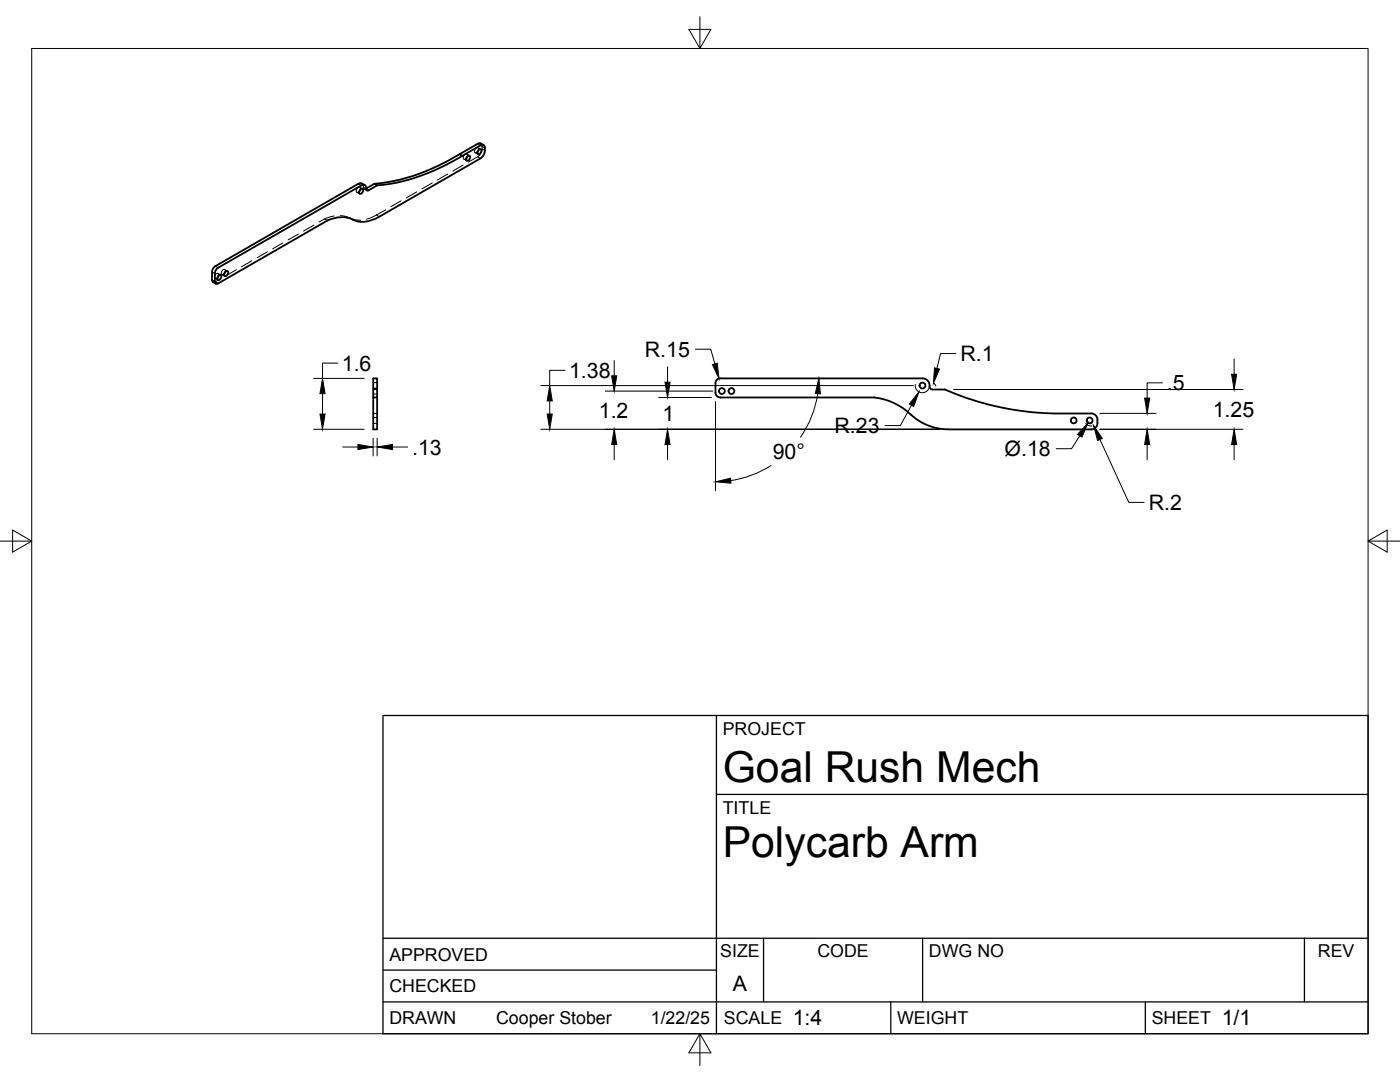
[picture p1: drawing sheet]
<svg xmlns="http://www.w3.org/2000/svg" width="279mm" height="216mm" viewBox="0 0 279 216" stroke-linecap="round" stroke-linejoin="round" font-family="sans-serif">
<!-- layer: Visible -->
<g fill="none" stroke="#000" stroke-width=".36">
<path d="M71.9 37.9l-.2 .2M71.9 37.9l.2-.2h.3a.64 .64 0 0 1-.7 .9zM72.8 36.9l-.8-.3-.5 .1-28.5 16.4a1.45 1.45 0 0 0-.7 1.2v1.7l.8 .6M73.5 38h-.3l-.1-.3a.63 .63 0 0 0-.3-.7 .63 .63 0 0 0-.7 0l-28.6 16.4M74.7 36.7l-1.6 .9M75.3 37l-1.8 1M91.7 30.8l.6 .3a39.6 39.6 0 0 1-17 5.9M93.2 31.3l-.1 .2M93.2 31.3l.2-.2h.4a.64 .64 0 0 1-.7 .9zM95.3 28.7l-3.6 2.1a38.6 38.6 0 0 1-17 5.9M95.3 28.7l.5-.1 .7 .4M95.5 30l-.2 .3"/>
<path d="M95.5 30l.2-.2h.3a.64 .64 0 0 1-.7 .9zM95.9 29l-3.6 2.1M95.9 29l.6-.1a2 2 0 0 1-.6 2.7l-20.2 11.6a5.5 5.5 0 0 1-5.3 .6M42.9 56.2l.2 .4h.5M42.9 54.6v1.6M43.5 53.4a1.49 1.49 0 0 0-.6 1.2M43.6 55.1l.2-.2h.3a.64 .64 0 0 1-.7 .9zM43.6 55.1l-.2 .2M44.9 54.3l-.1 .3M44.9 54.3l.2-.2 .4 .1a.64 .64 0 0 1-.7 .8zM70.4 43.8a5.9 5.9 0 0 0-5 .2l-21.9 12.6M74.5 79.3h.8v-3.8h-.8v10.2h.8v-6.4"/>
<path d="M142.8 78.3a.96 .96 0 0 0 1 1h30.7a12.6 12.6 0 0 1 7.3 3.4M188.5 77.7h-2.3l-.6-.3a1.6 1.6 0 0 0-1.5-1.9h-40.4a.93 .93 0 0 0-.9 .9v2M188.5 77.7h.2M188.7 77.8a57.7 57.7 0 0 0 24 4.7h5M217.8 82.5a1.42 1.42 0 0 1 1.2 1.9 1.24 1.24 0 0 1-1.2 1.3h-28.6a11 11 0 0 1-7.4-3"/>
<circle cx="144.1" cy="78" r=".58"/>
<circle cx="146" cy="78" r=".58"/>
<circle cx="184.1" cy="76.9" r=".58"/>
<circle cx="214.3" cy="83.9" r=".58"/>
<circle cx="217.5" cy="83.9" r=".58"/>
</g>
<!-- layer: Hidden -->
<g fill="none" stroke="#000" stroke-width=".2">
<path d="M71.2 38.4l.6 .3M71.8 37.4l.6 .3M71.9 37.9v-.1a.35 .35 0 0 0-.3-.5 .35 .35 0 0 0-.4 .4l-.1 .3a.32 .32 0 0 0 .2 .4 .32 .32 0 0 0 .4-.2M72.2 36.6l.3 .4a.53 .53 0 0 0 .3 .7l.3-.1M72.6 37.7l.6 .3M83.2 38.3l-2.1 1.2M86.3 36.5l-2.1 1.2M89.3 34.7l-2 1.2M92.4 32.9l-2 1.2M92.6 31.8l.5 .3M93.2 30.8l.5 .3M93.2 31.3l.1-.1a.35 .35 0 0 0-.3-.5 .35 .35 0 0 0-.4 .4l-.1 .3a.32 .32 0 0 0 .2 .4 .32 .32 0 0 0 .4-.2"/>
<path d="M94.8 30.5l.6 .3M95.4 29.5l.6 .3M95.5 30v-.1a.35 .35 0 0 0-.3-.5 .35 .35 0 0 0-.4 .4l-.1 .2a.32 .32 0 0 0 .2 .5 .32 .32 0 0 0 .4-.3M95.9 28.6l.2 .2a2.12 2.12 0 0 1-.8 2.5l-1.8 1M42.9 55.6l.6 .3M43.5 54.5l.6 .4M43.6 55.1v-.1a.33 .33 0 0 0-.2-.5 .33 .33 0 0 0-.4 .3l-.2 .3a.32 .32 0 0 0 .2 .5 .32 .32 0 0 0 .4-.2M44.1 55.6l-1.2 .7h-.4M44.3 54.8l.5 .3M44.9 53.8l.5 .3M44.9 54.3l.1-.1a.36 .36 0 0 0-.3-.5 .36 .36 0 0 0-.4 .4l-.1 .4a.31 .31 0 0 0 .2 .3 .31 .31 0 0 0 .4-.2M47.2 53.8l-2.1 1.2"/>
<path d="M50.3 52l-2.1 1.2M53.4 50.2l-2.1 1.2M56.5 48.5l-2.1 1.2M59.6 46.7l-2.1 1.2M62.7 44.9l-2.1 1.2M64.8 43.7l.5 .3M66.7 43.1a7.6 7.6 0 0 0-3 1.2M67.9 43l.8 .1 2.2 .8h1.1M77 41.9l-2.5 1.3-1.3 .6M80.1 40.1l-2.1 1.2M74.5 77.7h.8M74.5 77.5h.8"/>
<path d="M74.5 78.6h.8M74.5 76.3h.8M74.5 82.5h.8M74.5 83.3h.8M74.5 84.5h.8"/>
</g>
<!-- layer: Hidden Narrow -->
<path d="M72.5 37.4l.6 .3h-.1M95.3 31.3l.6 .3M96.2 29.2l.6 .3M96.2 29.7l.6 .4M43 56.2l.5 .4M69.9 43.5l.5 .3M75.1 42.9l.6 .3" fill="none" stroke="#000" stroke-width=".2"/>
<!-- layer: Visible Narrow -->
<path d="M71.5 36.7l.6 .3M73.1 37.7l.4 .3M74.7 36.7l.5 .3M74.8 36.7l.5 .3M95.3 28.7l.6 .3M42.3 54.3l.6 .3M42.3 55.8l.6 .4M43 53.1l.5 .3" fill="none" stroke="#000" stroke-width=".2"/>
<!-- layer: Border -->
<path d="M6.3 9.7h266.7v196.6h-266.7zM139.7 3.3v6.4l2.2-3.8h-4.4l2.2 3.8M0 108h6.3l-3.8-2.2v4.4l3.8-2.2M273 108l3.8 2.2v-4.4l-3.8 2.2h6.4M139.7 206.3l-2.2 3.8h4.4l-2.2-3.8v6.3" fill="none" stroke="#000" stroke-width=".2"/>
<!-- layer: Titleblock -->
<path d="M76.4 142.8h196.6v63.5h-196.6zM143 158.5h130M143 142.8v63.5M76.4 199.9h196.6M76.4 193.6h66.6M76.4 187.2h196.6M152.4 187.2v12.7M177.8 199.9v6.4M184.1 187.2v12.7M228.6 199.9v6.4M260.3 187.2v12.7" fill="none" stroke="#000" stroke-width=".25"/>
<!-- layer: FD_Dimensions -->
<g fill="none" stroke="#000" stroke-width=".2">
<path d="M62.6 75.5h10.1M64.4 78.5v4.1M67.4 72.5h-3v3M107.9 76.9h74.4M109.7 80v2.6M112.8 73.9h-3.1v3M120.8 78h21.5M122.6 71.9v3.1M131.4 79.3h10.6M133.2 73.2v3.1M138.8 69.7h3l.9 2.9M163.2 78.5a20.6 20.6 0 0 1-3.5 8.8"/>
<path d="M182.7 76.7a1.43 1.43 0 0 0 1.3 1.7 1.43 1.43 0 0 0 1.5-1.5M186.3 76.5l.4 .3 .1 .2M190.3 77.7h57.8M190.8 70.5h-3.1l-.7 3M232 76.4h-3.1v3M246.3 71.6v3.1M62.6 85.7h10.1M68.4 89.2h3M74.5 87.4v3.6M75.3 87.4v3.6M78.3 89.2h3.1M107.9 85.7h79.5"/>
<path d="M122.6 88.7v3.1M133.2 88.7v3.1M142.8 80.1v17.8M153.9 92.9a20.6 20.6 0 0 1-8.1 3M181.9 80.9l-2.2 4h-3.1M215.5 87l-1.7 2.5h-3M216.7 84.5a1.26 1.26 0 0 0 1.2 .5M219.5 85.7h28.6M219.5 82.5h11.2M219.5 87.7l5.8 12.5h3M228.9 88.7v3.1M246.3 88.7v3.1"/>
</g>
<g fill="#000" stroke="#000" stroke-width=".2">
<path d="M64.4 75.5l.5 3h-1zM109.7 76.9l.5 3.1h-1zM122.1 75h1l-.5 3zM132.7 76.3h1l-.5 3zM142.2 72.7l1-.2 .3 3zM163.4 75.5l.3 3.1-1-.1zM186.5 73.4l1 .2-1.2 2.9zM228.4 79.4h1l-.5 3.1zM245.8 74.7h1l-.5 3zM63.9 82.6h1l-.5 3.1zM71.4 88.7l3.1 .5-3.1 .5zM75.3 89.2l3-.5v1z"/>
<path d="M109.2 82.6h1l-.5 3.1zM122.6 85.7l.5 3h-1zM133.2 85.7l.5 3h-1zM142.8 96.1l3-.7 .1 1zM183.4 78.2l-1 2.9-.9-.5zM217.1 84.4l-1.2 2.8-.8-.5zM218.2 84.9l1.8 2.6-.9 .4zM228.9 85.7l.5 3h-1zM246.3 85.7l.5 3h-1z"/>
</g>
<g font-size="8.5">
<text x="144.3" y="156">Goal Rush Mech</text>
<text x="144.3" y="171">Polycarb Arm</text>
</g>
<g font-size="4.3">
<text x="128.7" y="71.2">R.15</text>
<text x="68.2" y="74">1.6</text>
<text x="113.6" y="75.4">1.38</text>
<text x="191.7" y="72.1">R.1</text>
<text x="232.9" y="77.9">.5</text>
<text x="119.5" y="83.4">1.2</text>
<text x="242" y="83.2">1.25</text>
<text x="132.2" y="84">1</text>
<text x="166.6" y="86.4">R.23</text>
<text x="82.3" y="90.7">.13</text>
<text x="154.2" y="91.6">90°</text>
<text x="200.5" y="91">Ø.18</text>
<text x="229.3" y="101.8">R.2</text>
<text x="146.3" y="197.7">A</text>
<text x="158.2" y="204.6">1:4</text>
<text x="243.8" y="204.6">1/1</text>
</g>
<g font-size="3.5">
<text x="144.3" y="146.6">PROJECT</text>
<text x="144.3" y="162.3">TITLE</text>
<text x="77.7" y="191.7">APPROVED</text>
<text x="143.7" y="191">SIZE</text>
<text x="163.1" y="191">CODE</text>
<text x="185.4" y="191">DWG NO</text>
<text x="263" y="191">REV</text>
<text x="77.7" y="198">CHECKED</text>
<text x="77.7" y="204.4">DRAWN</text>
<text x="99" y="204.4">Cooper Stober</text>
<text x="129.9" y="204.4">1/22/25</text>
<text x="144.5" y="204.4">SCALE</text>
<text x="179" y="204.4">WEIGHT</text>
<text x="229.8" y="204.4">SHEET</text>
</g>
</svg>
